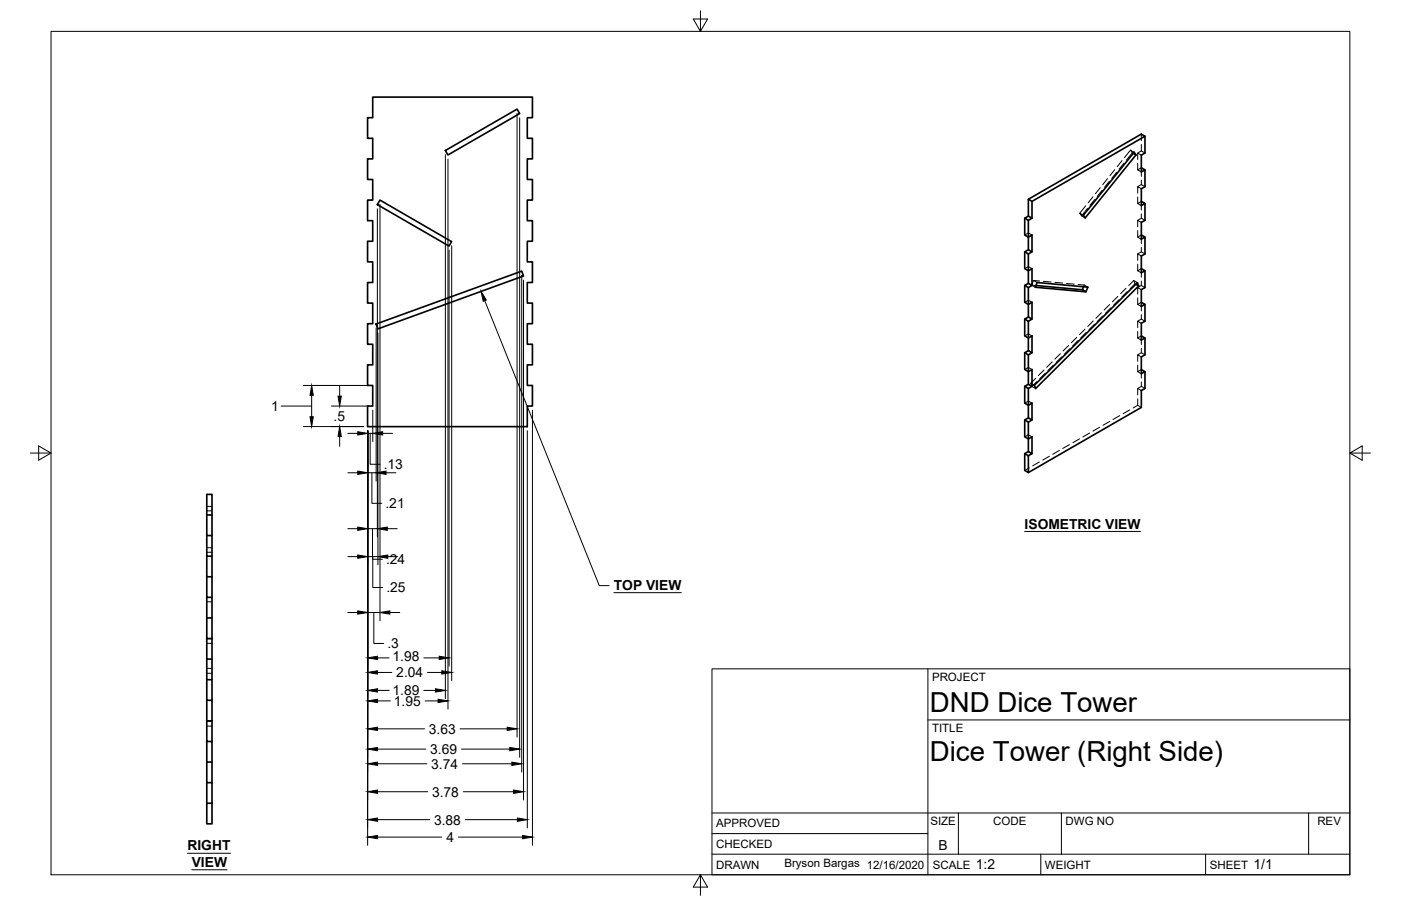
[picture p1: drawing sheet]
<svg xmlns="http://www.w3.org/2000/svg" width="432mm" height="279mm" viewBox="0 0 432 279" stroke-linecap="round" stroke-linejoin="round" font-family="sans-serif">
<!-- layer: Hidden -->
<g fill="none" stroke="#000" stroke-width=".31">
<path d="M339.1 57.9l-1.5 1.9M339.7 58.7l-1.5 1.9M341.4 55.1l-1.5 1.9M341.9 55.9l-1.5 1.9M343.6 52.3l-1.5 1.9M344.1 53.1l-1.4 1.9M345.8 49.5l-1.5 1.9M346.4 50.3l-1.5 1.9M348.4 46.3l.6 .8M348.4 46.3l1.1 .6M348.4 46.3l-1.8 2.3M349 47.1l-1.9 2.3"/>
<path d="M349 47.1l.3 .2M350.6 47.2l1.2-.7 1.1 .7M350.6 57.6l1.2-.7 1.1 .7M350.6 50.4v2M351.8 47.8l-1.2-.6v2M351.8 51.7l-1.2 .7 1.2 .6v1.4M351.8 58.2l-1.2-.6v2M351.8 41.4v1.9M351.8 44.6v1.9M351.8 55.6v1.3M315.8 72.5l1.1-.7 1.2 .7M333.9 66.4l-1.1-.6 .6 .8"/>
<path d="M334.6 63.5l-1.8 2.3M335.2 64.3l-1.8 2.3 1.1 .6M336.9 60.7l-1.5 1.8M337.4 61.5l-1.5 1.8M350.6 67.9l1.2-.6 1.1 .6M350.6 78.3l1.2-.6 1.1 .6M350.6 60.7v2.1M350.6 71.1v2M351.8 62.1l-1.2 .7 1.2 .6v1.3M351.8 68.6l-1.2-.7v2M351.8 72.5l-1.2 .6 1.2 .7v1.3M351.8 79l-1.2-.7v2"/>
<path d="M351.8 65.9v1.4M351.8 76.3v1.4M315.8 93.2l1.1-.6 1.2 .6M315.8 82.8l1.1-.6 1.2 .6M318 87.9l1.1 .7M318 87.9l1.3 .2M318.5 86.5l1.9 .2M319.6 87.1l-1.1-.6-.5 1.4M321.6 86.8l2.4 .2M325.2 87.1l2.3 .2M328.7 87.4l2.4 .2M332.3 87.7l1.9 .2"/>
<path d="M334.2 87.9l-.3 .5M334.2 87.9l1.1 .7M336.9 99l-1.6 1.7M337.3 100l-1.7 1.7M339.5 96.5l-1.7 1.6M339.9 97.5l-1.7 1.6M342 93.9l-1.7 1.7M342.4 94.9l-1.7 1.7M344.5 91.4l-1.7 1.7M344.9 92.4l-1.7 1.7M347 88.9l-1.6 1.7M347.5 89.9l-1.7 1.7"/>
<path d="M349.4 86.5l.4 1M349.4 86.5l1.2 .7M349.4 86.5l-1.5 1.6M349.8 87.5l-1.5 1.5M349.8 87.5l.3 .2M350.6 88.7l1.2-.7 1.1 .7M350.6 99.1l1.2-.7 1.1 .7M350.6 81.5v2M350.6 91.9v2M351.8 82.8l-1.2 .7 1.2 .6v1.4M351.8 89.3l-1.2-.6v2M351.8 93.2l-1.2 .7 1.2 .6v1.4"/>
<path d="M351.8 99.7l-1.2-.6v1.9M351.8 86.7v1.3M351.8 97v1.4M315.8 114l1.1-.7 1.2 .7M315.8 103.6l1.1-.6 1.2 .6M318.8 118.8l-1.1-.6 .4 1M319.2 116.6l-1.5 1.6M319.6 117.6l-1.5 1.6 1.1 .6M321.8 114.1l-1.7 1.7M322.1 115.1l-1.6 1.7M324.3 111.6l-1.7 1.7M324.7 112.6l-1.7 1.7"/>
<path d="M326.8 109.1l-1.7 1.6M327.2 110.1l-1.7 1.7M329.4 106.6l-1.7 1.6M329.7 107.5l-1.7 1.7M331.9 104l-1.7 1.7M332.3 105l-1.7 1.7M334.4 101.5l-1.7 1.7M334.8 102.5l-1.7 1.7M350.6 109.4l1.2-.6 1.1 .6M350.6 119.8l1.2-.7 1.1 .7M350.6 102.2v2M350.6 112.6v2"/>
<path d="M350.6 119.8v2M350.6 119.8l1.2 .6M351.8 103.6l-1.2 .6 1.2 .7v1.3M351.8 110.1l-1.2-.7v2M351.8 114l-1.2 .6 1.2 .7v1.3M351.8 107.4v1.4M351.8 117.8v1.3M315.8 134.7l1.1-.6 1.2 .6M315.8 124.3l1.1-.6 1.2 .6M326.5 138.9l-2 1.2M329.6 137.1l-2 1.2M332.7 135.3l-2 1.2"/>
<path d="M335.8 133.5l-2 1.2M338.9 131.8l-2.1 1.1M342 130l-2.1 1.2M345.1 128.2l-2.1 1.2M348.2 126.4l-2.1 1.2M350.6 123v2M350.6 125l1.2 .6M350.6 125l-1.4 .8M63.7 157.5h1.6M63.7 156.2h1.6M317.2 144.3l-1.4 .8M320.3 142.5l-2 1.2"/>
<path d="M323.4 140.7l-2 1.2M63.7 170.3h1.6M63.7 168.9h1.6M63.7 198.4h1.6M63.7 197h1.6M63.7 185.6h1.6M63.7 207.6h1.6M63.7 206.1h1.6M63.7 223.9h1.6M63.7 222.4h1.6"/>
</g>
<!-- layer: Visible -->
<g fill="none" stroke="#000" stroke-width=".51">
<path d="M114.9 30h49.2v6.3h-1.6v6.4h1.6v6.3h-1.6v6.4h1.6v6.3h-1.6v6.4h1.6v6.3h-1.6v6.4h1.6v6.3h-1.6v6.4h1.6v6.3h-1.6v6.4h1.6v6.3h-1.6v6.4h1.6v6.3h-1.6v6.4h-49.2v-6.4h1.6v-6.3h-1.6v-6.4h1.6v-6.3h-1.6v-6.4h1.6v-6.3h-1.6v-6.4h1.6v-6.3h-1.6v-6.4h1.6v-6.3h-1.6v-6.4h1.6v-6.3h-1.6v-6.4h1.6v-6.3h-1.6v-6.4h1.6zM137.3 46.4l22.1-12.7 .8 1.3-22.2 12.8zM349.3 47.3l.8 .5M349.5 46.9l.6 .9-15.6 19.4-.6-.8zM352.9 42v5.2l-1.1 .6v5.2l1.1-.6-1.1-.7M352.9 52.4v5.2l-1.1 .6v5.2l1.1-.6-1.1-.7M117.1 61.7l22.1 12.8-.8 1.4-22.1-12.8zM315.8 77.7v5.1l1.1 .7 1.2-.7v5.2M315.8 67.3v5.2l1.1 .6 1.2-.6v5.2M316.9 77l-1.1 .7 1.1 .6v9.1l1.2 .6-1.2 .7M316.9 66.7l-1.1 .6 1.1 .6v9.1l1.2 .7-1.2 .6M316.9 61.4v5.3l1.2 .6-1.2 .6"/>
<path d="M318.1 62.1l34.8-20.1-1.1-.6-34.9 20 1.2 .7v5.2M352.9 62.8v5.1l-1.1 .7v5.2l1.1-.7-1.1-.6M352.9 73.1v5.2l-1.1 .7v5.1l1.1-.6-1.1-.7M115.9 99.9l44.9-16.3 .6 1.5-44.9 16.3zM315.8 98.4v5.2l1.1 .6 1.2-.6v5.2M315.8 88v5.2l1.1 .7 1.2-.7v5.2M316.9 97.8l-1.1 .6 1.1 .7v9l1.2 .7-1.2 .6M316.9 87.4l-1.1 .6 1.1 .7v9.1l1.2 .6-1.2 .7M319.3 88.1l14.3 1.3M333.9 88.4l-.3 1 1.1 .6 .6-1.4-15.7-1.5-.5 1.5 15.6 1.4M350.1 87.7l.8 .5M352.9 83.5v5.2l-1.1 .6v5.2l1.1-.6-1.1-.7"/>
<path d="M352.9 93.9v5.2l-1.1 .6v5.2l1.1-.7-1.1-.6M315.8 119.1v5.2l1.1 .7 1.2-.7v5.2M315.8 108.8v5.2l1.1 .6 1.2-.6v5.1M316.9 118.5l-1.1 .6 1.1 .7v9.1l1.2 .6-1.2 .7M316.9 108.1l-1.1 .7 1.1 .6v9.1l1.2 .6-1.2 .7M318.8 118.8l31.8-31.6 .3 1-31.7 31.6zM352.9 104.2v5.2l-1.1 .7v5.2l1.1-.7-1.1-.6M352.9 114.6v5.2l-1.1 .6v5.2l-34.9 20.1M315.8 139.9l1.1 .6v5.2l-1.1-.6zM315.8 129.5v5.2l1.1 .7 1.2-.7v5.2M316.9 128.9l-1.1 .6 1.1 .7v9.1l1.2 .6-1.2 .6M316.9 139.3l-1.1 .6"/>
<path d="M63.7 158.8v6.4h1.6v6.3M65.3 158.8v-6.3h-1.6v6.3h1.6v6.4M63.7 177.9v6.3h1.6v6.4M63.7 171.5v6.4h1.6v6.3M63.7 165.2v6.3h1.6v6.4M63.7 196.9v6.4h1.6v6.3M63.7 190.6v6.3h1.6v6.4M63.7 184.2v6.4h1.6v6.3M63.7 216v6.3h1.6v6.4M63.7 209.6v6.4h1.6v6.3M63.7 203.3v6.3h1.6v6.4M63.7 235v6.4h1.6v6.3"/>
<path d="M63.7 228.7v6.3h1.6v6.4M63.7 222.3v6.4h1.6v6.3M63.7 247.7h1.6v6.4h-1.6zM63.7 241.4v6.3"/>
</g>
<!-- layer: Border -->
<path d="M15.7 9.7h400.3v260.1h-400.3zM215.9 3.3v6.4l-2.2-3.8h4.4l-2.2 3.8M9.4 139.7h6.3l-3.8-2.2v4.4l3.8-2.2M416 139.7l3.8 2.2v-4.4l-3.8 2.2h6.4M215.9 269.8l2.2 3.8h-4.4l2.2-3.8v6.3" fill="none" stroke="#000" stroke-width=".31"/>
<!-- layer: Titleblock -->
<path d="M219.4 206.3h196.6v63.5h-196.6zM286 206.3v63.5M286 222h130M219.4 257.1h66.6M219.4 250.7h196.6M295.4 250.7v12.7M327.1 250.7v12.7M403.3 250.7v12.7M219.4 263.4h196.6M320.8 263.4v6.4M371.6 263.4v6.4" fill="none" stroke="#000" stroke-width=".31"/>
<!-- layer: Dimensions -->
<g fill="none" stroke="#000" stroke-width=".31">
<path d="M159.4 34.9v192.4M160.2 36.3v197.3M137.3 47.7v167.8M138.1 49.1v169.6M116.3 64.4v101.2M117.1 63v128.4M138.4 77.2v128.2M139.2 75.8v134.1M160.8 84.9v153.2M161.4 86.4v160.3M93.5 118.9h20.1M104.7 119.1v3.1"/>
<path d="M115.9 101.2v47.1M116.5 102.7v71.5M86.7 125.2h9.4M93.5 131.6h18.5M96.1 121.9v6.6M102.2 125.2h11.4M104.7 134.6v3M107.2 133.6h3.1M113.3 132.8v127.9M113.3 133.6h1.6M114.1 133.6v9.6h3M114.9 126.5v9.7"/>
<path d="M117.9 133.6h3.1M162.5 132.8v122.5M164.1 126.5v134.2M107.2 145.8h3.1M113.3 145.8h2.6M114.6 145.8v9.4h3.1M119 145.8h3M107.2 171.7h3.1M107.2 163h3.1M113.3 171.7h3.2M113.3 163h3M114.8 163v9.5h3.1"/>
<path d="M114.9 171.7v9.5h3M119.4 163h3M119.5 171.7h3.1M107.2 188.9h3.1M113.3 188.9h3.8M115.2 188.9v9.5h3.1M120.2 188.9h3M116.4 202.9h3.5M116.4 207.4h4.4M116.4 212.9h3.6M116.4 216.2h3.9M130.6 202.9h4.8"/>
<path d="M130.6 212.9h3.6M131 216.2h4M131.8 207.4h4.4M116.4 224.8h14.5M116.4 231h14.9M116.4 235.5h15.2M141.8 224.8h14.5M142.2 231h14.9M142.5 235.5h15.3M116.4 244.2h15.4M116.4 252.8h16M116.4 258.1h19.7"/>
<path d="M141.3 258.1h19.8M142.8 244.2h15.5M143.4 252.8h16.1"/>
</g>
<g fill="#000" stroke="#000" stroke-width=".31">
<path d="M95.5 128.5h1.1l-.5 3.1zM96.1 118.9l.5 3h-1.1zM104.7 131.6l.5 3h-1zM104.2 122.2h1l-.5 3zM110.3 133.1l3 .5-3 .6zM114.9 133.6l3-.5v1.1zM110.3 145.3l3 .5-3 .5zM115.9 145.8l3.1-.5v1zM110.3 171.2l3 .5-3 .5zM110.3 162.5l3 .5-3 .6zM116.3 163l3.1-.5v1.1zM116.5 171.7l3-.5v1z"/>
<path d="M110.3 188.4l3 .5-3 .5zM117.1 188.9l3.1-.5v1zM113.3 202.9l3.1-.5v1zM113.3 207.4l3.1-.5v1zM113.3 212.9l3.1-.5v1zM113.3 216.2l3.1-.6v1.1zM134.2 212.4l3.1 .5-3.1 .5zM135 215.6l3.1 .6-3.1 .5zM135.4 202.4l3 .5-3 .5zM136.2 206.9l3 .5-3 .5zM113.3 224.8l3.1-.5v1zM113.3 231l3.1-.5v1z"/>
<path d="M113.3 235.5l3.1-.5v1.1zM156.3 224.3l3.1 .5-3.1 .5zM157.1 230.5l3.1 .5-3.1 .5zM157.8 235l3 .5-3 .6zM113.3 244.2l3.1-.6v1.1zM113.3 252.8l3.1-.5v1zM113.3 258.1l3.1-.5v1.1zM158.3 243.6l3.1 .6-3.1 .5zM159.5 252.3l3 .5-3 .5zM161.1 257.6l3 .5-3 .6z"/>
</g>
<!-- layer: Annotations -->
<path d="M149.4 92.7l35.3 87.9h3M315.8 163.9h35.7M189.2 182.8h20.8M57.8 263.1h13.2M59.1 268.2h10.9" fill="none" stroke="#000" stroke-width=".31"/>
<path d="M148.3 89.9l1.6 2.6-1 .4z" fill="#000" stroke="#000" stroke-width=".31"/>
<g font-size="8.5">
<text x="286.6" y="219.5">DND Dice Tower</text>
<text x="286.6" y="234.6">Dice Tower (Right Side)</text>
</g>
<g font-size="4.3">
<text x="83.5" y="126.7">1</text>
<text x="102.8" y="129.9">.5</text>
<text x="118.3" y="144.7">.13</text>
<text x="118.8" y="156.7">.21</text>
<text x="315.8" y="163">ISOMETRIC VIEW</text>
<text x="119" y="174">.24</text>
<text x="119.1" y="182.7">.25</text>
<text x="189.2" y="181.9">TOP VIEW</text>
<text x="119.4" y="199.9">.3</text>
<text x="121" y="203.7">1.98</text>
<text x="122.2" y="208.9">2.04</text>
<text x="121" y="214.4">1.89</text>
<text x="121.4" y="217.6">1.95</text>
<text x="132.2" y="226.3">3.63</text>
<text x="132.6" y="232.5">3.69</text>
<text x="132.9" y="237">3.74</text>
<text x="133.2" y="245.7">3.78</text>
<text x="133.8" y="254.3">3.88</text>
<text x="57.8" y="262.2">RIGHT</text>
<text x="137.6" y="259.7">4</text>
<text x="289.2" y="262.1">B</text>
<text x="59.1" y="267.3">VIEW</text>
<text x="300.8" y="268.1">1:2</text>
<text x="386.4" y="268.1">1/1</text>
</g>
<g font-size="3.5">
<text x="287.3" y="210.1">PROJECT</text>
<text x="287.3" y="225.8">TITLE</text>
<text x="220.7" y="255.2">APPROVED</text>
<text x="286.7" y="254.5">SIZE</text>
<text x="306.1" y="254.5">CODE</text>
<text x="328.4" y="254.5">DWG NO</text>
<text x="406" y="254.5">REV</text>
<text x="220.7" y="261.5">CHECKED</text>
<text x="220.7" y="267.9">DRAWN</text>
<text x="241.7" y="267.5">Bryson Bargas 12/16/2020</text>
<text x="287.5" y="267.9">SCALE</text>
<text x="322.1" y="267.9">WEIGHT</text>
<text x="372.9" y="267.9">SHEET</text>
</g>
</svg>
